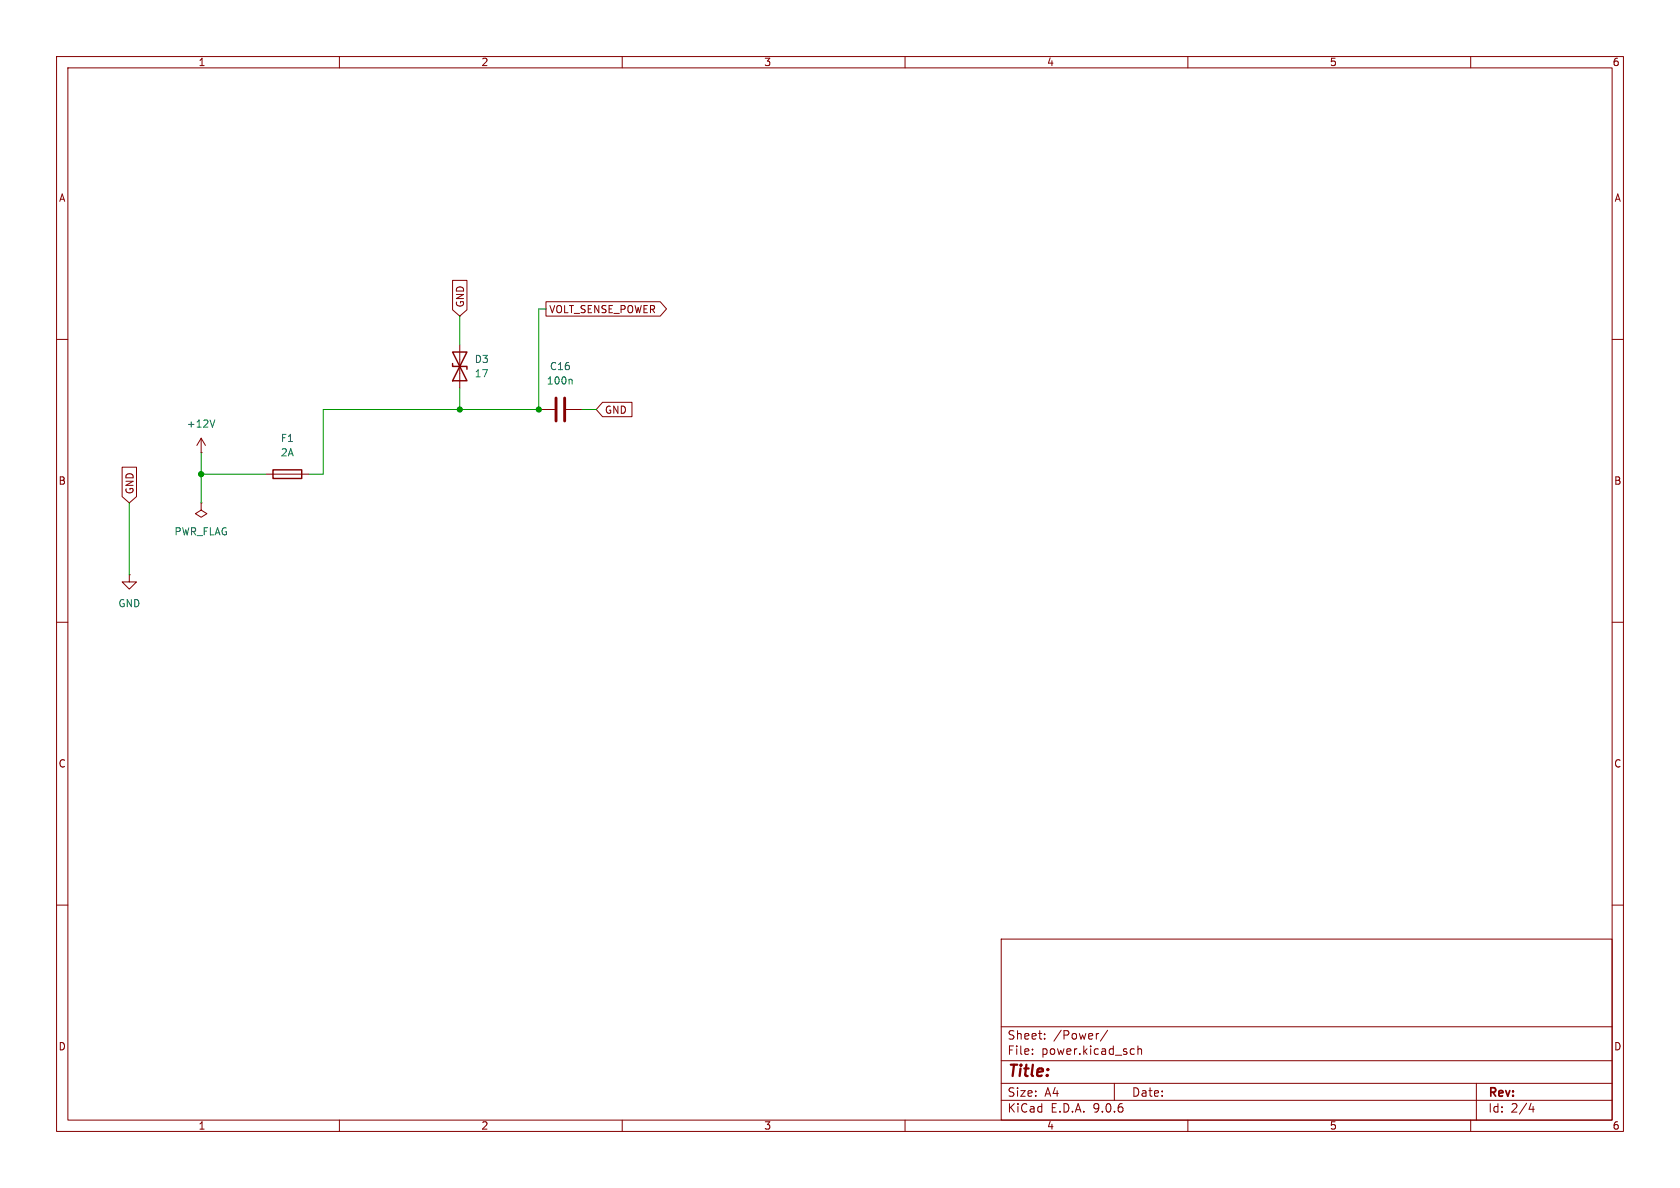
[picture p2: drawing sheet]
<svg xmlns="http://www.w3.org/2000/svg" width="297mm" height="210mm" viewBox="0 0 297 210" stroke-linecap="round" stroke-linejoin="round" font-family="sans-serif">
<g fill="none" stroke="#840000" stroke-width=".18">
<path d="M10 10h277v190h-277zM12 12h273v186h-273zM60 10v2M110 10v2M160 10v2M210 10v2M260 10v2M80 49.6h2.6v5.2l-1.3 1.1-1.3-1.1zM96.5 53.3h20.2l1.1 1.3-1.1 1.3h-20.2zM10 60h2M35.6 77.5l-.8 1.2M35.6 77.5l.7 1.2"/>
<path d="M35.6 77.5v2.5M81.3 61v7.6M95.2 72.4h2.8M100.1 72.4h2.8M106.5 71.1h5.2v2.6h-5.2l-1.1-1.3zM285 60h2M21.6 82.6h2.5v5.2l-1.2 1.1-1.3-1.1zM35.6 80h.1M35.6 88.9v1.3l1 .6-1 .6-1.1-.6 1.1-.6M35.6 88.9h.1M47 83.8h7.6M10 110h2"/>
<path d="M22.9 101.6v1.3h1.2l-1.2 1.2-1.3-1.2h1.3M22.9 101.6h.1M285 110h2M10 160h2M177 166h108v32h-108zM285 160h2M60 198v2M110 198v2M160 198v2M177 194.5h108M177 191.5h108M177 187.5h108"/>
<path d="M177 181.5h108M182.5 186.3v.1M182.5 185.5v.1M184.7 183.6v.1M184.7 182.8v.1M194.2 182.7l-.2 .1M195.8 182.1l-1.3 2M197 191.5v3M200.1 185.4l.4 .1M200.5 186.3l-.4 .1M201.2 185.5l.2-.1 .3 .1 .1 .9M201.2 184.9v1.5"/>
<path d="M210 198v2M260 198v2M261 191.5v6.5M270.7 195l-.4 1.1h.9M271 195.6v1"/>
</g>
<path d="M38 74.2l-.4 1.3M101 67l.1 .2v.7" fill="none" stroke="#006464" stroke-width=".18"/>
<path d="M80 62.2h2.5l-2.5 5.1h2.5zM80 64.3v.5h2.5v.5M48.3 83.1h5v1.5h-5z" fill="none" stroke="#840000" stroke-width=".25"/>
<path d="M98.3 70.4v4M99.8 70.4v4" fill="none" stroke="#840000" stroke-width=".51"/>
<path d="M81.3 55.9v5.1M96.5 54.6h-1.3v17.8h-38.1v11.4h-2.5M81.3 68.6v3.8M102.9 72.4h2.5M22.9 88.9v12.7M35.6 83.8h11.4M35.6 80v8.9" fill="none" stroke="#009600" stroke-width=".18"/>
<g fill="#009600" stroke="#009600" stroke-width=".18">
<circle cx="35.6" cy="83.8" r=".46"/>
<circle cx="81.3" cy="72.4" r=".46"/>
<circle cx="95.2" cy="72.4" r=".46"/>
</g>
<text font-size="2.8" fill="#840000" x="178" y="190.9">Title:</text>
<g font-size="2.1" fill="#840000">
<text x="178" y="184">Sheet:</text>
<text x="186.2" y="184">/Power/</text>
<text x="178" y="186.7">File:</text>
<text x="184.1" y="186.7">power.kicad_sch</text>
<text x="178" y="196.9">KiCad</text>
<text x="178" y="194.1">Size:</text>
<text x="184.7" y="194.1">A4</text>
<text x="185.7" y="196.9">E.D.A.</text>
<text x="193.3" y="196.9">9.0.6</text>
<text x="200" y="194.1">Date:</text>
<text x="263" y="194.3">Rev:</text>
<text x="263" y="196.9">Id:</text>
<text x="267.1" y="196.9">2/4</text>
</g>
<g font-size="1.8" fill="#840000">
<text x="35" y="11.9">1</text>
<text x="85" y="11.9">2</text>
<text x="135" y="11.9">3</text>
<text x="185" y="11.9">4</text>
<text x="235" y="11.9">5</text>
<text x="285" y="11.9">6</text>
<text x="10.3" y="35.9">A</text>
<text x="285.3" y="35.9">A</text>
<text x="82.2" y="54.5" transform="rotate(-90 82.2 54.5)">GND</text>
<text x="97" y="55.6">VOLT_SENSE_POWER</text>
<text x="106.8" y="73.3">GND</text>
<text x="10.3" y="85.9">B</text>
<text x="23.8" y="87.5" transform="rotate(-90 23.8 87.5)">GND</text>
<text x="285.3" y="85.9">B</text>
<text x="10.3" y="135.9">C</text>
<text x="285.3" y="135.9">C</text>
<text x="10.3" y="185.9">D</text>
<text x="285.3" y="185.9">D</text>
<text x="35" y="199.9">1</text>
<text x="85" y="199.9">2</text>
<text x="135" y="199.9">3</text>
<text x="185" y="199.9">4</text>
<text x="235" y="199.9">5</text>
<text x="285" y="199.9">6</text>
</g>
<g font-size="1.8" fill="#006464">
<text x="83.8" y="64.4">D3</text>
<text x="97.1" y="65.6">C16</text>
<text x="83.8" y="66.9">17</text>
<text x="96.6" y="68.2">100n</text>
<text x="32.9" y="75.8">+12V</text>
<text x="49.5" y="78.3">F1</text>
<text x="49.5" y="80.9">2A</text>
<text x="30.7" y="94.8">PWR_FLAG</text>
<text x="20.8" y="107.5">GND</text>
</g>
</svg>
